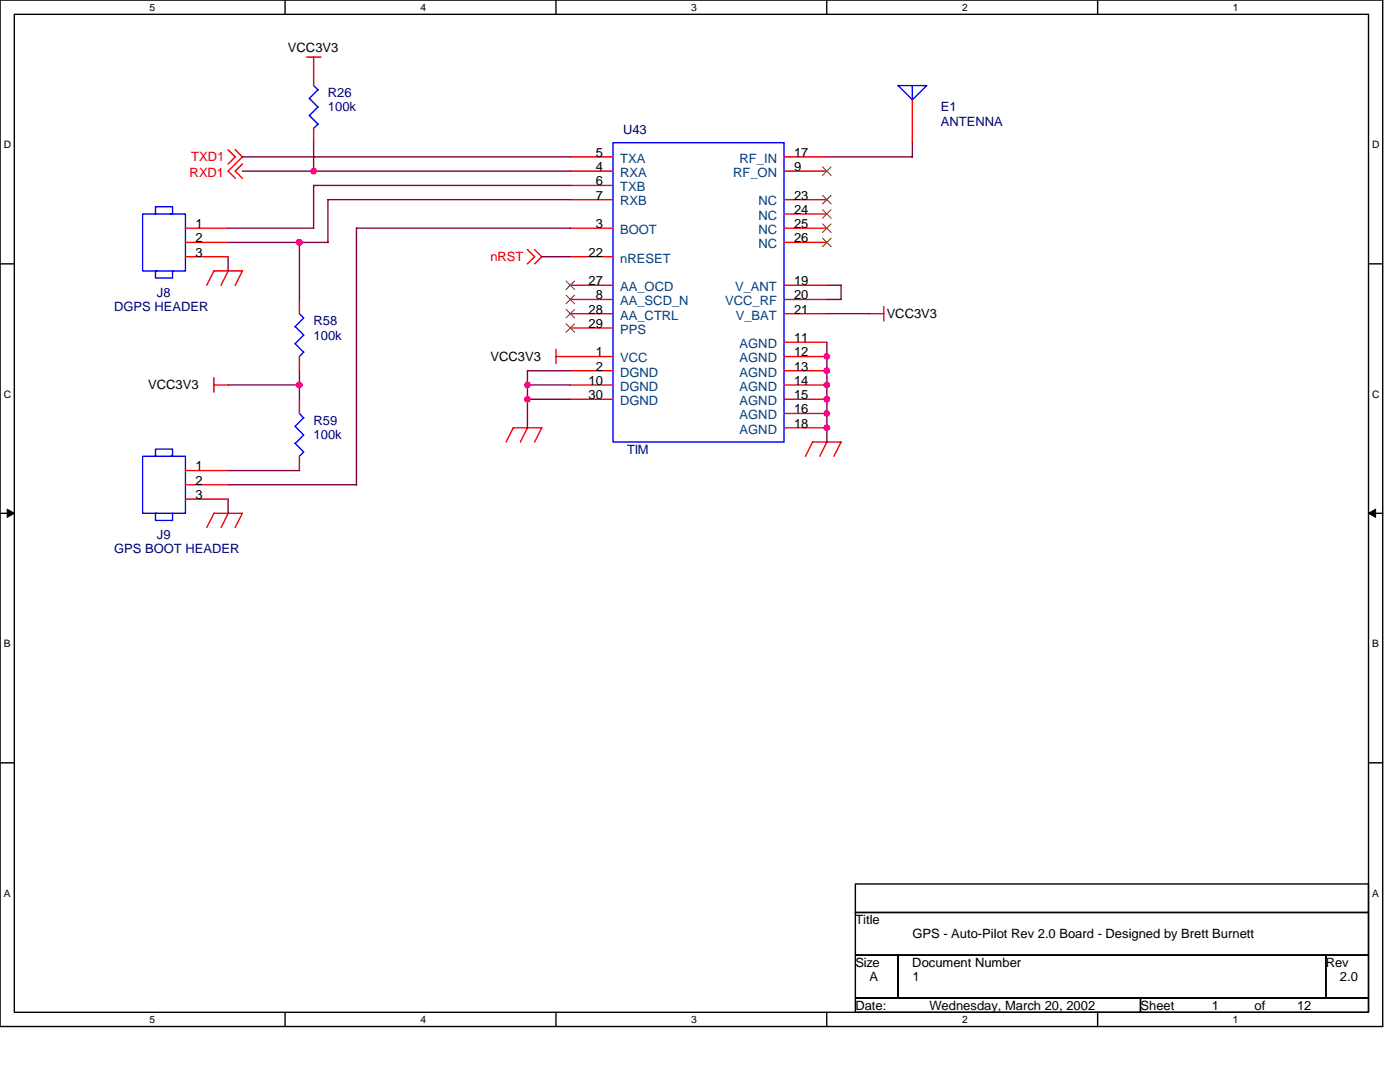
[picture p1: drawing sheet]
<svg xmlns="http://www.w3.org/2000/svg" width="279mm" height="216mm" viewBox="0 0 279 216" stroke-linecap="round" stroke-linejoin="round" font-family="sans-serif">
<path d="M0 0h275.9v204.8h-275.9zM2.9 2.9h270.2v199.1h-270.2z" fill="none" stroke="#000" stroke-width=".28"/>
<g fill="#fff">
<path d="M29.9 .3h1.1v2.3h-1.1z"/>
<path d="M29.9 202.3h1.1v2.3h-1.1z"/>
</g>
<path d="M56.9 0v2.9M56.9 202v2.8" fill="none" stroke="#000" stroke-width=".28"/>
<g fill="#fff">
<path d="M83.9 .3h1.1v2.3h-1.1z"/>
<path d="M83.9 202.3h1.1v2.3h-1.1z"/>
</g>
<path d="M111 0v2.9M111 202v2.8" fill="none" stroke="#000" stroke-width=".28"/>
<g fill="#fff">
<path d="M138 .3h1.1v2.3h-1.1z"/>
<path d="M138 202.3h1.1v2.3h-1.1z"/>
</g>
<path d="M165 0v2.9M165 202v2.8" fill="none" stroke="#000" stroke-width=".28"/>
<g fill="#fff">
<path d="M192 .3h1.1v2.3h-1.1z"/>
<path d="M192 202.3h1.1v2.3h-1.1z"/>
</g>
<path d="M219.1 0v2.9M219.1 202v2.8" fill="none" stroke="#000" stroke-width=".28"/>
<g fill="#fff">
<path d="M246.1 .3h1.1v2.3h-1.1z"/>
<path d="M246.1 202.3h1.1v2.3h-1.1z"/>
<path d="M.7 27.7h1.5v2.3h-1.5z"/>
<path d="M273.8 27.7h1.5v2.3h-1.5z"/>
<path d="M.7 77.5h1.5v2.3h-1.5z"/>
<path d="M273.8 77.5h1.5v2.3h-1.5z"/>
</g>
<path d="M0 52.6h2.9M273.1 52.6h2.8" fill="none" stroke="#000" stroke-width=".28"/>
<g fill="#fff">
<path d="M.7 127.3h1.4v2.3h-1.4z"/>
<path d="M273.8 127.3h1.4v2.3h-1.4z"/>
</g>
<path d="M0 102.4h2.9M273.1 102.4h2.8" fill="none" stroke="#000" stroke-width=".28"/>
<path d="M1.4 101.6l1.5 .8-1.5 .8zM273.1 102.4l1.4-.8v1.6z" fill="#000" stroke="#000" stroke-width=".2"/>
<g fill="#fff">
<path d="M.7 177.1h1.4v2.3h-1.4z"/>
<path d="M273.8 177.1h1.4v2.3h-1.4z"/>
</g>
<path d="M0 152.2h2.9M273.1 152.2h2.8M170.7 176.4h102.4v5.7h-102.4zM170.7 182.1h102.4v8.5h-102.4zM170.7 190.6h8.5v8.6h-8.5zM170.7 199.2h56.9v2.8h-56.9zM179.2 190.6h85.4v8.6h-85.4zM227.6 199.2h45.5v2.8h-45.5zM264.6 190.6h8.5v8.6h-8.5z" fill="none" stroke="#000" stroke-width=".28"/>
<g fill="none" stroke="#f00" stroke-width=".28">
<path d="M61.2 11.4h2.9M62.6 11.4v5.7M182.1 19.9v8.6M45.5 29.9l1.4 1.4-1.4 1.4M46.9 29.9l1.5 1.4-2.9 2.8 1.5 1.5M48.4 32.7l-1.5 1.4 1.5 1.5M62.6 25.6v2.9M113.8 31.3h8.5M113.8 34.1h8.5M113.8 37h8.5M113.8 39.8h8.5M156.5 31.3h8.5"/>
<path d="M156.5 34.1h8.5M156.5 39.8h8.5M37 45.5h8.5M37 51.2h8.5M37 48.4h8.5M42.7 54.1h5.7M42.7 54l-1.4 2.9M45.6 54l-1.5 2.9M48.4 54.1l-1.5 2.8M59.8 59.8v2.8M105.2 49.8l1.5 1.4-1.5 1.5M106.7 49.8l1.4 1.4-1.4 1.5"/>
<path d="M113.8 45.5h8.5M113.8 51.2h8.5M113.8 56.9h8.5M113.8 59.8h8.5M156.5 45.5h8.5M156.5 56.9h8.5M156.5 59.8h8.5M156.5 42.7h8.5M156.5 48.4h8.5M42.7 76.8h2.9M42.7 75.4v2.9M59.8 71.1v2.9"/>
<path d="M59.8 79.7v2.8M111 71.1h11.3M111 69.7v2.9M113.8 76.8h8.5M113.8 62.6h8.5M113.8 65.4h8.5M113.8 74h8.5M113.8 79.7h8.5M156.5 71.1h8.5M156.5 76.8h8.5M156.5 62.6h8.5M156.5 74h8.5"/>
<path d="M156.5 68.3h8.5M156.5 79.7h8.5M173.5 62.6h2.9M176.4 61.2v2.9M37 93.9h8.5M37 96.7h8.5M37 99.6h8.5M59.8 91v2.9M101 88.2l1.4-2.9 5.7 .1-1.4 2.8M105.3 85.3l-1.5 2.9M156.5 85.4h8.5M156.5 82.5h8.5"/>
<path d="M162.2 88.2h5.7M162.2 88.2l-1.5 2.8M165 88.2l-1.4 2.8M167.9 88.2l-1.5 2.9M42.7 102.4h5.7M42.7 102.4l-1.4 2.9M45.6 102.4l-1.5 2.9M48.4 102.4l-1.5 2.9"/>
</g>
<g fill="none" stroke="#00f" stroke-width=".28">
<path d="M61.7 19.6l1.8 1.8-1.8 1.7M62.6 17.1l.9 .8M63.5 17.9l-1.8 1.8M182.1 17.1v2.8l2.9-2.8h-5.8l2.9 2.8M61.7 23.1l1.8 1.7M63.5 24.8l-.9 .8M122.3 28.5h34.2v59.7h-34.2zM28.5 42.7h8.5v11.4h-8.5zM31 42.7v-1.4h3.4v1.4h-.3M31.3 54.1h-.3v1.4h3.4v-1.4M58.9 65.2l1.7 1.7M58.9 68.6l1.7 1.7"/>
<path d="M59.8 62.6l.8 .9-1.7 1.7M60.6 66.9l-1.7 1.7M60.6 70.3l-.9 .9M28.5 91h8.5v11.4h-8.5zM31 91v-1.4h3.4v1.4h-.3M58.9 85.1l1.7 1.7M58.9 88.5l1.7 1.7-.9 .9M59.8 82.5l.8 .9M60.6 83.4l-1.7 1.7M60.6 86.8l-1.7 1.7M31.3 102.4h-.3v1.4h3.4v-1.4"/>
</g>
<g fill="none" stroke="#804000" stroke-width=".2">
<path d="M164.2 33.3l1.7 1.7M164.2 39l1.7 1.7M165.9 33.3l-1.8 1.7M165.9 39l-1.8 1.7M113 56.1l1.7 1.7M113 58.9l1.7 1.7M114.7 56.1l-1.8 1.7M114.7 58.9l-1.8 1.7M164.2 41.8l1.7 1.8M164.2 44.7l1.7 1.7M164.2 47.5l1.7 1.7M165.9 41.8l-1.8 1.8"/>
<path d="M165.9 44.7l-1.8 1.7M165.9 47.5l-1.8 1.7M113 61.7l1.7 1.8M113 64.6l1.7 1.7M114.7 61.7l-1.8 1.8M114.7 64.6l-1.8 1.7"/>
</g>
<g fill="none" stroke="#800040" stroke-width=".28">
<path d="M48.4 31.3h65.4M48.4 34.1h65.4M62.6 28.5v5.7M113.8 37h-51.2v8.6M113.8 39.8h-48.4v8.6M165 31.3h17.1M182.1 28.5v2.8M45.5 45.5h17.1M45.5 51.2v2.9M45.5 48.4h20M59.8 48.4v11.4M108.1 51.2h5.7"/>
<path d="M113.8 45.5h-42.7v51.3l-25.6-.1M165 56.9h2.9M167.9 56.9v2.9h-2.9M45.5 76.8h14.3M59.8 74v5.7M105.3 76.8h8.5M105.3 79.7h8.5M113.8 74h-8.5v11.4M165 68.3v19.9M165 62.6h8.6M45.5 93.9h14.3M45.5 99.6v2.8"/>
</g>
<g fill="#f0f" stroke="#f0f" stroke-width=".28">
<circle cx="165" cy="71.1" r=".56"/>
<circle cx="165" cy="74" r=".57"/>
<circle cx="165" cy="76.8" r=".56"/>
<circle cx="165" cy="79.7" r=".57"/>
<circle cx="165" cy="82.5" r=".57"/>
<circle cx="165" cy="85.3" r=".56"/>
<circle cx="105.3" cy="76.8" r=".55"/>
<circle cx="105.3" cy="79.7" r=".56"/>
<circle cx="59.7" cy="76.8" r=".56"/>
<circle cx="59.7" cy="48.4" r=".56"/>
<circle cx="62.6" cy="34.1" r=".55"/>
</g>
<g font-size="2.6">
<text x="57.5" y="10.3">VCC3V3</text>
<text x="118.9" y="31.3">5</text>
<text x="118.9" y="34.1">4</text>
<text x="158.5" y="31.3">17</text>
<text x="158.5" y="34.1">9</text>
<text x="118.9" y="37">6</text>
<text x="118.9" y="39.8">7</text>
<text x="158.5" y="39.8">23</text>
<text x="39" y="45.5">1</text>
<text x="118.9" y="45.5">3</text>
<text x="158.5" y="42.7">24</text>
<text x="158.5" y="45.5">25</text>
<text x="39" y="48.3">2</text>
<text x="39" y="51.2">3</text>
<text x="117.5" y="51.2">22</text>
<text x="158.5" y="48.3">26</text>
<text x="117.5" y="56.9">27</text>
<text x="118.9" y="59.7">8</text>
<text x="158.5" y="56.9">19</text>
<text x="158.5" y="59.7">20</text>
<text x="117.5" y="62.6">28</text>
<text x="117.5" y="65.4">29</text>
<text x="158.5" y="62.6">21</text>
<text x="177" y="63.5">VCC3V3</text>
<text x="118.9" y="71.1">1</text>
<text x="158.5" y="68.3">11</text>
<text x="158.5" y="71.1">12</text>
<text x="29.6" y="77.7">VCC3V3</text>
<text x="97.9" y="72">VCC3V3</text>
<text x="117.5" y="76.8">10</text>
<text x="118.9" y="74">2</text>
<text x="158.5" y="74">13</text>
<text x="158.5" y="76.8">14</text>
<text x="117.5" y="79.7">30</text>
<text x="158.5" y="79.7">15</text>
<text x="158.5" y="82.5">16</text>
<text x="158.5" y="85.3">18</text>
<text x="39" y="93.9">1</text>
<text x="39" y="96.7">2</text>
<text x="39" y="99.6">3</text>
<text x="170.7" y="184.4">Title</text>
<text x="182.1" y="187.2">GPS - Auto-Pilot Rev 2.0 Board - Designed by Brett Burnett</text>
<text x="170.7" y="192.9">Size</text>
<text x="173.5" y="195.8">A</text>
<text x="182.1" y="192.9">Document Number</text>
<text x="182.1" y="195.8">1</text>
<text x="264.6" y="192.9">Rev</text>
<text x="267.4" y="195.8">2.0</text>
<text x="170.7" y="201.5">Date:</text>
<text x="185.5" y="201.5">Wednesday, March 20, 2002</text>
<text x="227.6" y="201.5">Sheet</text>
<text x="241.8" y="201.5">1</text>
<text x="250.4" y="201.5">of</text>
<text x="258.9" y="201.5">12</text>
</g>
<g font-size="2.6" fill="#000080">
<text x="65.4" y="19.4">R26</text>
<text x="65.4" y="22.2">100k</text>
<text x="187.8" y="22.2">E1</text>
<text x="124.3" y="26.8">U43</text>
<text x="187.8" y="25.1">ANTENNA</text>
<text x="31.3" y="59.2">J8</text>
<text x="22.8" y="62.1">DGPS HEADER</text>
<text x="62.6" y="64.9">R58</text>
<text x="62.6" y="67.8">100k</text>
<text x="62.6" y="84.8">R59</text>
<text x="62.6" y="87.7">100k</text>
<text x="125.2" y="90.5">TIM</text>
<text x="31.3" y="107.6">J9</text>
<text x="22.8" y="110.4">GPS BOOT HEADER</text>
</g>
<g font-size="2.6" fill="#f00">
<text x="37.8" y="35.3">RXD1</text>
<text x="38.1" y="32.2">TXD1</text>
<text x="97.9" y="52.1">nRST</text>
</g>
<g font-size="2.6" fill="#004080">
<text x="123.8" y="32.5">TXA</text>
<text x="123.8" y="35.3">RXA</text>
<text x="146.3" y="35.3">RF_ON</text>
<text x="147.6" y="32.5">RF_IN</text>
<text x="123.8" y="38.2">TXB</text>
<text x="123.8" y="41">RXB</text>
<text x="151.3" y="41">NC</text>
<text x="123.8" y="46.7">BOOT</text>
<text x="151.3" y="43.9">NC</text>
<text x="151.3" y="46.7">NC</text>
<text x="123.8" y="52.4">nRESET</text>
<text x="151.3" y="49.5">NC</text>
<text x="123.8" y="58.1">AA_OCD</text>
<text x="146.7" y="58.1">V_ANT</text>
<text x="123.8" y="60.9">AA_SCD_N</text>
<text x="123.8" y="63.8">AA_CTRL</text>
<text x="144.7" y="60.9">VCC_RF</text>
<text x="146.8" y="63.8">V_BAT</text>
<text x="123.8" y="66.6">PPS</text>
<text x="147.6" y="69.4">AGND</text>
<text x="123.8" y="75.1">DGND</text>
<text x="123.8" y="78">DGND</text>
<text x="123.8" y="72.3">VCC</text>
<text x="147.6" y="72.3">AGND</text>
<text x="147.6" y="75.1">AGND</text>
<text x="147.6" y="78">AGND</text>
<text x="123.8" y="80.8">DGND</text>
<text x="147.6" y="80.8">AGND</text>
<text x="147.6" y="83.7">AGND</text>
<text x="147.6" y="86.5">AGND</text>
</g>
<g font-size="2">
<text x="29.9" y="2.1">5</text>
<text x="83.9" y="2.1">4</text>
<text x="138" y="2.1">3</text>
<text x="192" y="2.1">2</text>
<text x="246.1" y="2.1">1</text>
<text x=".7" y="29.6">D</text>
<text x="273.8" y="29.6">D</text>
<text x=".7" y="79.4">C</text>
<text x="273.8" y="79.4">C</text>
<text x=".7" y="129.2">B</text>
<text x="273.8" y="129.2">B</text>
<text x=".7" y="178.9">A</text>
<text x="273.8" y="178.9">A</text>
<text x="29.9" y="204.1">5</text>
<text x="83.9" y="204.1">4</text>
<text x="138" y="204.1">3</text>
<text x="192" y="204.1">2</text>
<text x="246.1" y="204.1">1</text>
</g>
</svg>
